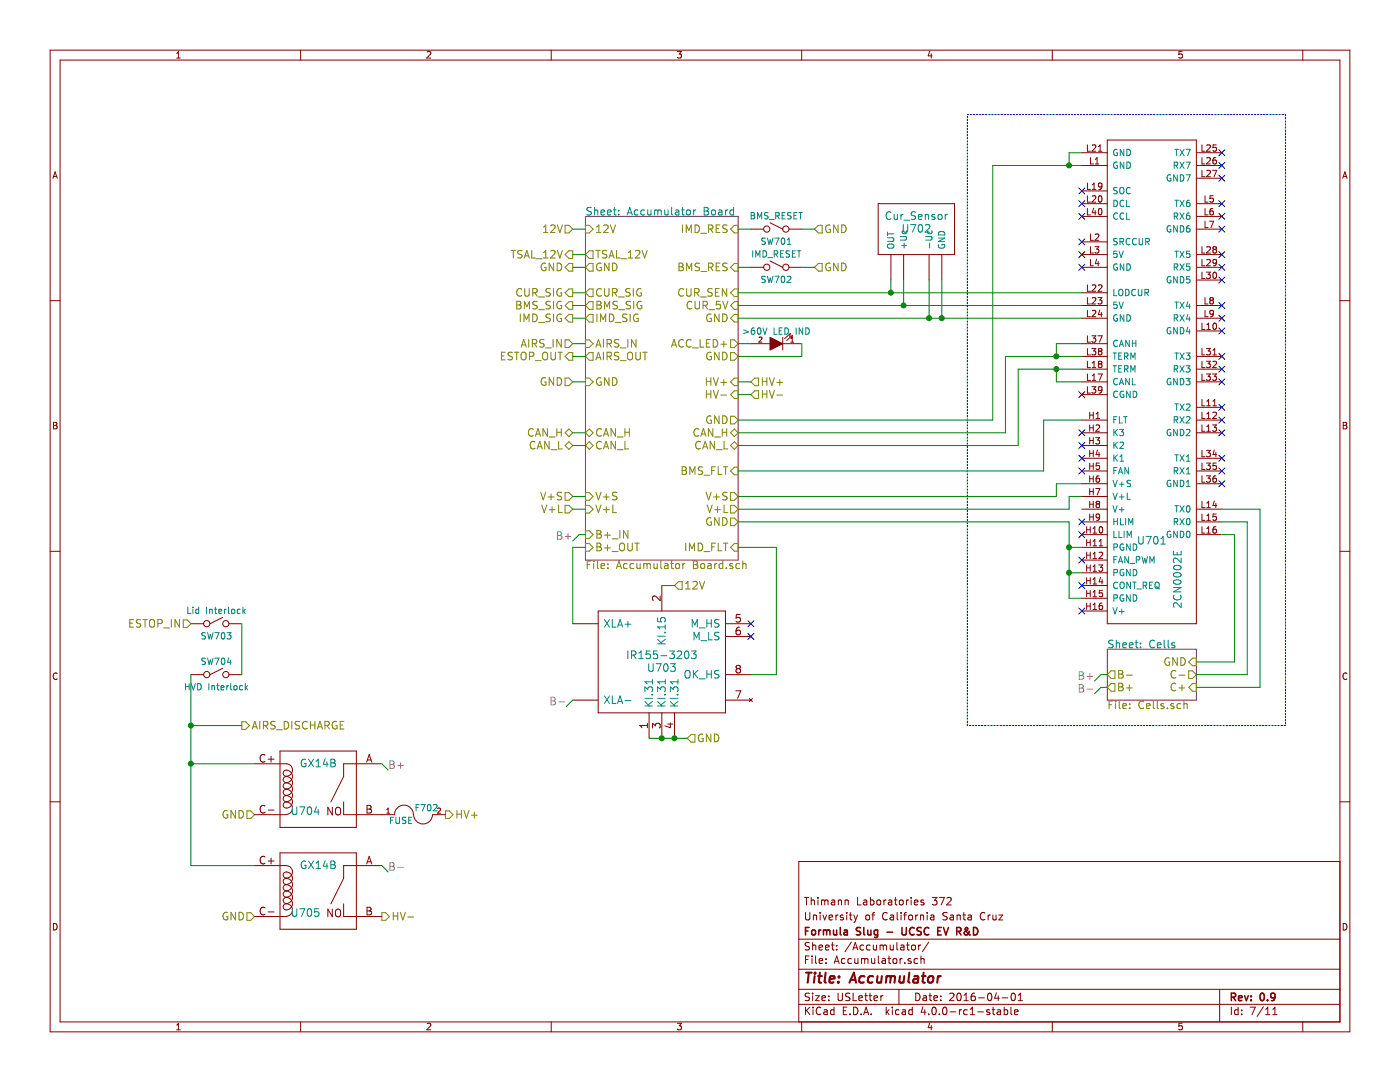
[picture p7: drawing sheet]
EESchema Schematic File Version 2
LIBS:FS FINAL
LIBS:CONN_B2B
LIBS:power
LIBS:device
LIBS:transistors
LIBS:conn
LIBS:linear
LIBS:regul
LIBS:74xx
LIBS:cmos4000
LIBS:adc-dac
LIBS:memory
LIBS:xilinx
LIBS:microcontrollers
LIBS:dsp
LIBS:microchip
LIBS:analog_switches
LIBS:motorola
LIBS:texas
LIBS:intel
LIBS:audio
LIBS:interface
LIBS:digital-audio
LIBS:philips
LIBS:display
LIBS:cypress
LIBS:siliconi
LIBS:opto
LIBS:atmel
LIBS:contrib
LIBS:valves
LIBS:FormulaSlug
LIBS:FS FINAL-cache
EELAYER 25 0
EELAYER END
$Descr USLetter 11000 8500
encoding utf-8
Sheet 7 11
Title "Accumulator"
Date "2016-04-01"
Rev "0.9"
Comp "Formula Slug - UCSC EV R&D"
Comment1 "University of California Santa Cruz"
Comment2 "Thimann Laboratories 372"
Comment3 ""
Comment4 ""
$EndDescr
NoConn ~ 8500 1900
NoConn ~ 8500 2000
NoConn ~ 8500 2100
NoConn ~ 8500 1500
NoConn ~ 8500 1600
NoConn ~ 8500 3100
$Sheet
S 8700 5100 700  400 
U 56F5591D
F0 "Cells" 60
F1 "Cells.sch" 60
F2 "C-" O R 9400 5300 60 
F3 "C+" I R 9400 5400 60 
F4 "B+" O L 8700 5400 60 
F5 "B-" O L 8700 5300 60 
F6 "GND" I R 9400 5200 60 
$EndSheet
$Comp
L 2CN0002E U701
U 1 1
P 9400 1100
F 0 "U701" H 9750 -2050 60  0000 C CNN
F 1 "2CN0002E" V 9550 -2350 60  0000 C CNN
F 2 "" H 10150 -3750 60  0001 C CNN
F 3 "" H 10150 -3750 60  0000 C CNN
	1    9400 1100
	-1   0    0    -1  
$EndComp
NoConn ~ 9600 1200
NoConn ~ 9600 1300
NoConn ~ 9600 1400
NoConn ~ 9600 1600
NoConn ~ 9600 1700
NoConn ~ 9600 1800
NoConn ~ 9600 2000
NoConn ~ 9600 2100
NoConn ~ 9600 2200
NoConn ~ 9600 2400
NoConn ~ 9600 2500
NoConn ~ 9600 2600
NoConn ~ 9600 2800
NoConn ~ 9600 2900
NoConn ~ 9600 3000
NoConn ~ 9600 3200
NoConn ~ 9600 3300
NoConn ~ 9600 3400
NoConn ~ 9600 3600
NoConn ~ 9600 3700
NoConn ~ 9600 3800
NoConn ~ 8500 3700
NoConn ~ 8500 3600
NoConn ~ 8500 3500
NoConn ~ 8500 3400
NoConn ~ 8500 4100
NoConn ~ 8500 4200
NoConn ~ 8500 4400
NoConn ~ 8500 4600
NoConn ~ 8500 4800
Text HLabel 4500 3900 0    60   Input ~ 0
V+S
$Comp
L IR155-3203 U703
U 1 1
P 5200 5200
F 0 "U703" H 5200 5150 60  0000 C CNN
F 1 "IR155-3203" H 5200 5250 60  0000 C CNN
F 2 "" H 5200 5200 120 0001 C CNN
F 3 "" H 5200 5200 120 0000 C CNN
	1    5200 5200
	1    0    0    -1  
$EndComp
Text HLabel 5300 4600 2    60   Input ~ 0
12V
Text HLabel 5400 5800 2    60   Input ~ 0
GND
NoConn ~ 5900 5000
Text HLabel 4500 4000 0    60   Input ~ 0
V+L
NoConn ~ 8500 1700
Text Label 8600 5350 2    60   ~ 0
B+
Text Label 8600 5450 2    60   ~ 0
B-
Text Label 4500 4250 2    60   ~ 0
B+
Text Label 4450 5550 2    60   ~ 0
B-
$Comp
L SPST SW703
U 1 1
P 1700 4900
F 0 "SW703" H 1700 4800 50  0000 C CNN
F 1 "Lid Interlock" H 1700 5000 50  0000 C CNN
F 2 "" H 1700 4900 60  0001 C CNN
F 3 "" H 1700 4900 60  0000 C CNN
	1    1700 4900
	1    0    0    -1  
$EndComp
$Comp
L SPST SW704
U 1 1
P 1700 5300
F 0 "SW704" H 1700 5400 50  0000 C CNN
F 1 "HVD Interlock" H 1700 5200 50  0000 C CNN
F 2 "" H 1700 5300 60  0001 C CNN
F 3 "" H 1700 5300 60  0000 C CNN
	1    1700 5300
	1    0    0    -1  
$EndComp
Text HLabel 2000 7200 0    60   Input ~ 0
GND
Text Label 3050 6050 0    60   ~ 0
B+
Text Label 3050 6850 0    60   ~ 0
B-
Text HLabel 3500 6400 2    60   Output ~ 0
HV+
Text HLabel 3000 7200 2    60   Output ~ 0
HV-
Text HLabel 4500 2800 0    60   Output ~ 0
ESTOP_OUT
Text HLabel 1500 4900 0    60   Input ~ 0
ESTOP_IN
Text HLabel 1900 5700 2    60   Output ~ 0
AIRS_DISCHARGE
$Comp
L Cur_Sensor U702
U 1 1
P 7200 1600
F 0 "U702" H 7200 1400 60  0000 C CNN
F 1 "Cur_Sensor" H 7200 1500 60  0000 C CNN
F 2 "" H 7200 1600 60  0001 C CNN
F 3 "" H 7200 1600 60  0000 C CNN
	1    7200 1600
	1    0    0    -1  
$EndComp
$Comp
L GX11S U705
U 1 1
P 2500 7000
F 0 "U705" H 2400 6825 60  0000 C CNN
F 1 "GX14B" H 2500 7200 60  0000 C CNN
F 2 "" H 2500 7000 60  0001 C CNN
F 3 "" H 2500 7000 60  0000 C CNN
	1    2500 7000
	1    0    0    -1  
$EndComp
Text HLabel 2000 6400 0    60   Input ~ 0
GND
$Comp
L GX11S U704
U 1 1
P 2500 6200
F 0 "U704" H 2400 6025 60  0000 C CNN
F 1 "GX14B" H 2500 6400 60  0000 C CNN
F 2 "" H 2500 6200 60  0001 C CNN
F 3 "" H 2500 6200 60  0000 C CNN
	1    2500 6200
	1    0    0    -1  
$EndComp
NoConn ~ 5900 4900
$Comp
L FUSE F702
U 1 1
P 3250 6400
F 0 "F702" H 3350 6450 50  0000 C CNN
F 1 "FUSE" H 3150 6350 50  0000 C CNN
F 2 "" H 3250 6400 60  0001 C CNN
F 3 "" H 3250 6400 60  0000 C CNN
	1    3250 6400
	1    0    0    -1  
$EndComp
$Sheet
S 4600 1700 1200 2700
U 57271B82
F0 "Accumulator Board" 60
F1 "Accumulator Board.sch" 60
F2 "AIRS_IN" I L 4600 2700 60 
F3 "12V" I L 4600 1800 60 
F4 "GND" I L 4600 3000 60 
F5 "BMS_SIG" O L 4600 2400 60 
F6 "CUR_SIG" O L 4600 2300 60 
F7 "IMD_SIG" O L 4600 2500 60 
F8 "AIRS_OUT" O L 4600 2800 60 
F9 "HV+" I R 5800 3000 60 
F10 "HV-" I R 5800 3100 60 
F11 "TSAL_12V" O L 4600 2000 60 
F12 "GND" O L 4600 2100 60 
F13 "BMS_FLT" I R 5800 3700 60 
F14 "CUR_5V" I R 5800 2400 60 
F15 "GND" I R 5800 2500 60 
F16 "CUR_SEN" I R 5800 2300 60 
F17 "BMS_RES" I R 5800 2100 60 
F18 "IMD_RES" I R 5800 1800 60 
F19 "IMD_FLT" I R 5800 4300 60 
F20 "ACC_LED+" O R 5800 2700 60 
F21 "GND" O R 5800 2800 60 
F22 "B+_IN" I L 4600 4200 60 
F23 "B+_OUT" I L 4600 4300 60 
F24 "GND" O R 5800 3300 60 
F25 "CAN_H" B R 5800 3400 60 
F26 "CAN_L" B R 5800 3500 60 
F27 "V+S" O R 5800 3900 60 
F28 "V+L" O R 5800 4000 60 
F29 "GND" O R 5800 4100 60 
F30 "CAN_H" B L 4600 3400 60 
F31 "CAN_L" B L 4600 3500 60 
F32 "V+S" I L 4600 3900 60 
F33 "V+L" I L 4600 4000 60 
$EndSheet
Text HLabel 4500 1800 0    60   Input ~ 0
12V
Wire Wire Line
	8300 3800 8500 3800
Wire Wire Line
	8400 3900 8500 3900
Wire Wire Line
	1900 4900 1900 5300
Wire Wire Line
	1500 5700 1900 5700
Wire Wire Line
	8650 5400 8600 5450
Wire Wire Line
	8650 5300 8600 5350
Wire Wire Line
	3000 6800 3050 6850
Wire Wire Line
	3000 6000 3050 6050
Wire Wire Line
	9900 4000 9600 4000
Wire Wire Line
	9800 4100 9600 4100
Wire Wire Line
	9700 4200 9600 4200
Wire Wire Line
	8700 5300 8650 5300
Wire Wire Line
	8700 5400 8650 5400
Wire Wire Line
	4500 1800 4600 1800
Wire Wire Line
	4600 2700 4500 2700
Text HLabel 4500 2700 0    60   Input ~ 0
AIRS_IN
Wire Wire Line
	4500 2800 4600 2800
Wire Wire Line
	5800 2300 8500 2300
Wire Wire Line
	5800 2400 8500 2400
Wire Wire Line
	5800 2500 8500 2500
Wire Wire Line
	5100 5800 5400 5800
Connection ~ 5200 5800
Wire Wire Line
	5900 5300 6100 5300
Wire Wire Line
	7400 2200 7400 2500
Connection ~ 7400 2500
Wire Wire Line
	7300 2200 7300 2500
Connection ~ 7300 2500
Wire Wire Line
	7100 2200 7100 2400
Connection ~ 7100 2400
Wire Wire Line
	7000 2200 7000 2300
Connection ~ 7000 2300
$Comp
L SPST SW701
U 1 1
P 6100 1800
F 0 "SW701" H 6100 1700 50  0000 C CNN
F 1 "BMS_RESET" H 6100 1900 50  0000 C CNN
F 2 "" H 6100 1800 60  0001 C CNN
F 3 "" H 6100 1800 60  0000 C CNN
	1    6100 1800
	-1   0    0    -1  
$EndComp
$Comp
L SPST SW702
U 1 1
P 6100 2100
F 0 "SW702" H 6100 2000 50  0000 C CNN
F 1 "IMD_RESET" H 6100 2200 50  0000 C CNN
F 2 "" H 6100 2100 60  0001 C CNN
F 3 "" H 6100 2100 60  0000 C CNN
	1    6100 2100
	-1   0    0    -1  
$EndComp
Wire Wire Line
	5900 1800 5800 1800
Wire Wire Line
	5900 2100 5800 2100
Wire Wire Line
	7900 2800 8500 2800
Connection ~ 8300 2800
Wire Wire Line
	8000 2900 8500 2900
Connection ~ 8300 2900
Connection ~ 5300 5800
Wire Wire Line
	5300 4600 5200 4600
Wire Wire Line
	8300 2800 8300 2700
Wire Wire Line
	8300 2700 8500 2700
Wire Wire Line
	8300 2900 8300 3000
Wire Wire Line
	8300 3000 8500 3000
Text HLabel 4500 3400 0    60   BiDi ~ 0
CAN_H
Text HLabel 4500 3500 0    60   BiDi ~ 0
CAN_L
Text HLabel 4500 2500 0    60   Output ~ 0
IMD_SIG
Wire Wire Line
	4500 2300 4600 2300
Wire Wire Line
	4500 2500 4600 2500
Text HLabel 4500 2400 0    60   Output ~ 0
BMS_SIG
Wire Wire Line
	4500 2400 4600 2400
Text HLabel 4500 2300 0    60   Output ~ 0
CUR_SIG
Wire Wire Line
	4500 2000 4600 2000
Wire Wire Line
	4500 2100 4600 2100
Text HLabel 4500 2000 0    60   Output ~ 0
TSAL_12V
Text HLabel 4500 2100 0    60   Output ~ 0
GND
Wire Wire Line
	4550 4200 4500 4250
Wire Wire Line
	4500 5500 4450 5550
Wire Wire Line
	1500 5300 1500 6800
Wire Wire Line
	1500 6000 2000 6000
Connection ~ 1500 5700
Wire Wire Line
	1500 6800 2000 6800
Connection ~ 1500 6000
Wire Notes Line
	10100 5700 7600 5700
Wire Notes Line
	7600 5700 7600 900 
Wire Notes Line
	7600 900  10100 900 
Wire Notes Line
	10100 900  10100 5700
Wire Wire Line
	5800 2700 5900 2700
Wire Wire Line
	5800 2800 6300 2800
$Comp
L LED D701
U 1 1
P 6100 2700
F 0 "D701" H 6100 2800 50  0001 C CNN
F 1 ">60V LED IND" H 6100 2600 50  0000 C CNN
F 2 "" H 6100 2700 60  0001 C CNN
F 3 "" H 6100 2700 60  0000 C CNN
	1    6100 2700
	-1   0    0    1   
$EndComp
Wire Wire Line
	6300 2800 6300 2700
Text HLabel 4500 3000 0    60   Input ~ 0
GND
Wire Wire Line
	4600 3000 4500 3000
Wire Wire Line
	8500 1200 8400 1200
Wire Wire Line
	7800 1300 8500 1300
Wire Wire Line
	8400 4700 8500 4700
Wire Wire Line
	8500 4500 8400 4500
Wire Wire Line
	8400 4300 8500 4300
Text HLabel 5900 3000 2    60   Input ~ 0
HV+
Text HLabel 5900 3100 2    60   Input ~ 0
HV-
Wire Wire Line
	5800 3000 5900 3000
Wire Wire Line
	5800 3100 5900 3100
Wire Wire Line
	9700 4200 9700 5200
Wire Wire Line
	9700 5200 9400 5200
Wire Wire Line
	9800 4100 9800 5300
Wire Wire Line
	9800 5300 9400 5300
Wire Wire Line
	9900 4000 9900 5400
Wire Wire Line
	9900 5400 9400 5400
Text HLabel 6400 2100 2    60   Input ~ 0
GND
Wire Wire Line
	6300 2100 6400 2100
Text HLabel 6400 1800 2    60   Input ~ 0
GND
Wire Wire Line
	6300 1800 6400 1800
Wire Wire Line
	6100 5300 6100 4300
Wire Wire Line
	6100 4300 5800 4300
Wire Wire Line
	4550 4200 4600 4200
Wire Wire Line
	4600 4300 4500 4300
Wire Wire Line
	4500 4300 4500 4900
Wire Wire Line
	8400 3900 8400 4000
Wire Wire Line
	8400 4000 5800 4000
Wire Wire Line
	8300 3800 8300 3900
Wire Wire Line
	8300 3900 5800 3900
Wire Wire Line
	8500 3300 8200 3300
Wire Wire Line
	8200 3300 8200 3700
Wire Wire Line
	8200 3700 5800 3700
Wire Wire Line
	8400 1200 8400 1300
Wire Wire Line
	8400 4100 8400 4700
Connection ~ 8400 4500
Wire Wire Line
	8400 4100 5800 4100
Connection ~ 8400 4300
Wire Wire Line
	7800 1300 7800 3300
Wire Wire Line
	7800 3300 5800 3300
Connection ~ 8400 1300
Wire Wire Line
	8000 2900 8000 3500
Wire Wire Line
	8000 3500 5800 3500
Wire Wire Line
	7900 2800 7900 3400
Wire Wire Line
	7900 3400 5800 3400
Wire Wire Line
	4500 3400 4600 3400
Wire Wire Line
	4500 3500 4600 3500
Wire Wire Line
	4500 3900 4600 3900
Wire Wire Line
	4500 4000 4600 4000
$EndSCHEMATC
